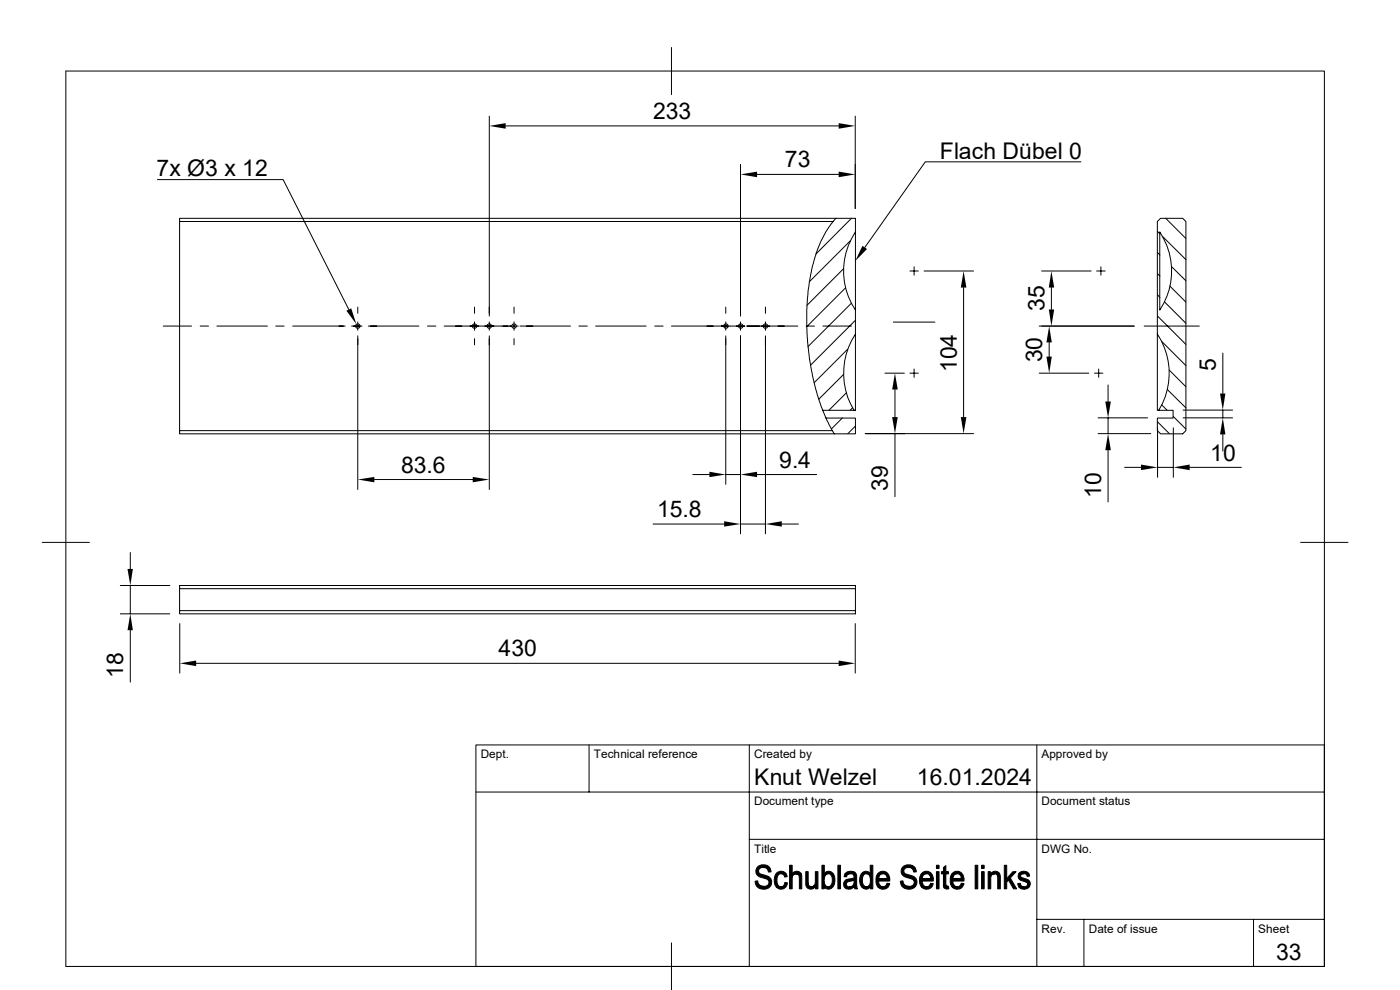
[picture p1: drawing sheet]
<svg xmlns="http://www.w3.org/2000/svg" width="297mm" height="210mm" viewBox="0 0 297 210" stroke-linecap="round" stroke-linejoin="round" font-family="sans-serif">
<g fill="none" stroke="#000" stroke-width=".21">
<path d="M14 15.1h267v189.9h-267zM142.5 10.1v10M33.4 38.1h26.7l13.9 27.6M103.8 24.6v42.5M107.3 26.7h70.6M157.1 34.9v32.2M160.6 37h17.3M181.4 24.6v19.6M229.3 34.3h-33l-12.8 18.2M176.7 47h-138.6v44.4M176.7 47l-1.4 2.1-.9 1.6a40.4 40.4 0 0 0-3.2 18l.1 3.8 .4 3.7 1.1 5.5 1.5 4.7 1.1 2.8 1.2 2.2M177.3 46.3h-139.2v.7"/>
<path d="M177.3 46.3l-.6 .7M177.3 46.3h4.2v40.7h-7M178.9 57l-7.7 7.8M180.4 51.1l-8.7 8.7M180.6 46.3l-7.5 7.6M181.5 49.2a14.9 14.9 0 0 0 0 16.6M193 57.5h1.8M193.9 56.6v1.8M196 57.5h10.5M221 57.5h10.5M232.7 57.5h1.8M233.6 56.6v1.8"/>
<path d="M245.6 58.1l.5 .5M245.6 53.6l.5 .5M245.6 49.1l.5 .5M246 49.2a14.9 14.9 0 0 1 0 16.6zM246.7 50.2l4.9 4.9M247.3 46.3l4.3 4.3M248.5 56.6l3.1 3M34.6 69.2h6M42.5 69.2h1.7M46 69.2h10.7M58.5 69.2h1.8M62.1 69.2h11.1"/>
<path d="M74.6 69.2h2.2M75.9 71.2v32.6M75.9 65.2v1.3M75.9 68.3v1.8M78.1 69.2h10.8M90.7 69.2h1.8M94.2 69.2h10.7M100.7 65.2v1.3M100.7 68.3v1.8M100.7 71.8v1.4M103.8 71.2v32.6M103.8 68.3v1.8"/>
<path d="M105 69.2h1.4M106.5 69.2h3.4M109.1 65.2v1.3M109.1 68.3v1.8M109.1 71.8v1.4M110.3 69.2h10.7M122.8 69.2h1.8M126.4 69.2h10.7M138.9 69.2h1.8M142.5 69.2h12.4M154 71.2v31.5M154 65.2v1.3"/>
<path d="M154 68.3v1.8M154.9 69.2h3.1M157.1 71.2v42M157.1 68.3v1.8M158.4 69.2h10.8M162.4 71.2v42M162.4 65.2v1.3M162.4 68.3v1.8M171 69.2h1.8M174.6 69.2h6M178.9 79.5l-5.2 5.2M179.4 61.1l-8.2 8.2"/>
<path d="M179.8 74.1l-7.1 7.1M180.6 64.3l-9.2 9.2M181.4 68l-9.4 9.5M181.5 70.9a15.1 15.1 0 0 0-.3 16.1M187.7 79.2h4.2M189.5 68.3h8.8M193 79.2h1.8M193.9 78.3v1.8M204.4 61v27.5M220.5 69.2h20.1M220.5 79.2h10.5M222.6 72.6v3"/>
<path d="M223.1 61v4.7M232.2 79.2h1.8M233.1 78.3v1.8M242.7 69.2h11.7M245.5 70.9v-23.9l.7-.7h4.7l.7 .7v44.4l-.7 .6h-4.7l-.7-.6v-2.7h3.4v-1.7h-3.1M245.5 70.9a14.9 14.9 0 0 1 .3 16.1M245.5 70.9v16.1h.3M245.6 67.1l6 6M245.6 62.6l.5 .5M246.5 72.5l5.1 5.1M247.1 64.1l4.5 4.5M248.1 78.5l3.5 3.5"/>
<path d="M248.2 60.7l3.4 3.4M259.4 74.9v8.6M175.2 88.7h6.3v3.3h-4.5M176.6 91.4h-138.5v.6h138.9M176.6 91.4l.4 .6M178.7 88.6l-2.3 2.4M179.5 83.4l-3.6 3.6M180.9 86.5l-.5 .5M181.4 90.4l-1.5 1.6M183.6 92h22.9M189.9 82.6v5.9M189.9 92v13.4"/>
<path d="M233 88.6h10.5M233 92h11.1M235.1 81.7v3.5M235.1 88.6v3.4M235.1 95.5v11M238.6 99.1h3.5M245.6 89.5l2.5 2.5M245.6 90.8v10.5M245.6 99.1h3.3M246.5 85.9l1.1 1.1M247.6 82.6l4 3.9M248.9 88.3l2.7 2.7"/>
<path d="M248.9 90.8v10.5M251 88.6h10.5M251 87h10.5M252.4 99.1h11M259.4 87v1.6M259.4 92.2v3.5M9 115.1h10M27.6 117.2v3.5M79.4 101.7h20.9M138.6 111.2h15M147 100.7h3.5M154 100.7h3.1"/>
<path d="M157.1 111.2h5.3M160.6 100.7h12.7M165.9 111.2h3.5M275.9 115.1h10.1M25.5 124.2h10.5M25.5 130.2h10.5M27.6 124.2v6M27.6 133.7v11M38.1 124.9v-.7h143.4v6h-143.4v-.7h143.4M38.1 132.3v10.5M181.4 132.3v10.5M181.5 124.9h-143.4v4.6"/>
<path d="M41.6 140.7h136.3M125 158v10M159 158v47M220 158v47M101 168h180M159 178.1h122M220 195h61M230 195v10M265.9 195v10M142.5 200v10M281 205v-47h-180v47"/>
<circle cx="75.9" cy="69.2" r=".47"/>
<circle cx="100.7" cy="69.2" r=".47"/>
<circle cx="103.8" cy="69.2" r=".47"/>
<circle cx="109" cy="69.2" r=".47"/>
<circle cx="154" cy="69.2" r=".47"/>
<circle cx="157.1" cy="69.2" r=".47"/>
<circle cx="162.4" cy="69.2" r=".47"/>
</g>
<g fill="#000" stroke="#000" stroke-width=".21">
<path d="M160.2 186.9h.5a1.23 1.23 0 0 0 1.4 1.1h-1.5z" fill-rule="evenodd"/>
<path d="M160.6 184a1.89 1.89 0 0 1 2.7 0h-1.4a.78 .78 0 0 0-1 .7 .78 .78 0 0 0 .9 .8 1.74 1.74 0 0 1 1.9 1.8 1.81 1.81 0 0 1-3.1 .7h1.5a.86 .86 0 0 0 1-.7 .86 .86 0 0 0-.8-.9 1.81 1.81 0 0 1-1.9-1.7z" fill-rule="evenodd"/>
<path d="M161.9 184h1.4l.3 1h-.6l-.3-.7z" fill-rule="evenodd"/>
<path d="M164.9 185.1a1.34 1.34 0 0 1 1.9 .2h-1.1a1.41 1.41 0 0 0-.8 2l.2 .6 .6 .2h-1a2.47 2.47 0 0 1 .2-3z" fill-rule="evenodd"/>
<path d="M164.7 188.1l1.4-.1 .2-.2 .2-.6 .5 .1a1.34 1.34 0 0 1-.8 1.2 1.34 1.34 0 0 1-1.5-.4z" fill-rule="evenodd"/>
<path d="M165.7 185.3h1.1l.2 .7-.5 .1-.3-.6z" fill-rule="evenodd"/>
<path d="M167.5 183.6h.6v1.7l1.9 .1h-1.2l-.6 .4-.1 2.8h-.6z" fill-rule="evenodd"/>
<path d="M168.2 185.1a1.12 1.12 0 0 1 1.8 .3l-1.9-.1z" fill-rule="evenodd"/>
<path d="M168.9 185.4h1.1l.1 3.2h-.5l-.1-2.5a.6 .6 0 0 0-.6-.7z" fill-rule="evenodd"/>
<path d="M170.9 184.9h.5l.1 2.7a.58 .58 0 0 0 .6 .5h.9a1.14 1.14 0 0 1-1.5 .4 1.14 1.14 0 0 1-.6-1.3z" fill-rule="evenodd"/>
<path d="M172.1 188.1l.9-.1v.1z" fill-rule="evenodd"/>
<path d="M173 184.9h.5v3.7h-.5v-.6h-.4l.4-.8z" fill-rule="evenodd"/>
<path d="M174.4 183.6h.5v1.7h.8a1.62 1.62 0 0 0-.6 2.4l.3 .4h-.5v.5h-.5z" fill-rule="evenodd"/>
<path d="M174.9 188.1h.8l-.8 .1z" fill-rule="evenodd"/>
<path d="M175 185.2a1.29 1.29 0 0 1 1.4-.2 1.29 1.29 0 0 1 .7 1.4 1.75 1.75 0 0 1-1.5 2.2l-.7-.4 .8-.1a1.48 1.48 0 0 0 .8-2.1l-.4-.6-1.2-.1z" fill-rule="evenodd"/>
<path d="M177.8 183.6h.5v5h-.5z" fill-rule="evenodd"/>
<path d="M179.3 185.3h1.1l-.5 .2-.3 .5h-.5z" fill-rule="evenodd"/>
<path d="M179.2 186.9l.3-.2h1.7l-.8 .2a.61 .61 0 0 0-.8 .5 .61 .61 0 0 0 .6 .7l.9 .1a1.17 1.17 0 0 1-1.5 .4 1.17 1.17 0 0 1-.5-1.5z" fill-rule="evenodd"/>
<path d="M179.4 185.3a1.45 1.45 0 0 1 2.3 .3v2.3l.2 .7h-.5l-.2-.5h-.6l.5-.5 .1-.9h-1.7l1.1-.3a.52 .52 0 0 0 .6-.5 .52 .52 0 0 0-.6-.5l-1.3-.1z" fill-rule="evenodd"/>
<path d="M180.2 188.1h1z" fill-rule="evenodd"/>
<path d="M183 185.1a1.07 1.07 0 0 1 1.6 .2h-.8a1.57 1.57 0 0 0-.7 2.3l.4 .4 .3 .1h-1a2.48 2.48 0 0 1 .2-3z" fill-rule="evenodd"/>
<path d="M182.8 188.1h1.9a1.08 1.08 0 0 1-1.9 0z" fill-rule="evenodd"/>
<path d="M184.6 183.6h.6v5h-.5v-.5h-.7a1.81 1.81 0 0 0 .4-2.4l-.6-.4h.8z" fill-rule="evenodd"/>
<path d="M186.2 185.3h1.1l-.7 .4-.2 .7h2.4v.5h-2.4l.2 .9 .8 .3h-1.2a2.75 2.75 0 0 1 0-2.8z" fill-rule="evenodd"/>
<path d="M186.4 185.2a1.45 1.45 0 0 1 1.6-.2 1.45 1.45 0 0 1 .8 1.4h-2.4h1.8l-.4-.9-.4-.2h-1.2z" fill-rule="evenodd"/>
<path d="M186.2 188.1h1.4l.3-.1 .3-.6 .6 .1a1.47 1.47 0 0 1-1.1 1.1 1.47 1.47 0 0 1-1.5-.5z" fill-rule="evenodd"/>
<path d="M191 186.9h.6a1.23 1.23 0 0 0 1.3 1.1h-1.5z" fill-rule="evenodd"/>
<path d="M191.4 184a1.89 1.89 0 0 1 2.7 0h-1.4a.79 .79 0 0 0-1 .7 .79 .79 0 0 0 1 .8 1.74 1.74 0 0 1 1.8 1.8 1.84 1.84 0 0 1-3.1 .7h1.5a.86 .86 0 0 0 1.1-.7 .86 .86 0 0 0-.9-.9 1.81 1.81 0 0 1-1.9-1.7z" fill-rule="evenodd"/>
<path d="M192.7 184h1.4l.3 1h-.6l-.3-.7z" fill-rule="evenodd"/>
<path d="M195.5 185.4l1.1-.1-.7 .3-.2 .8h2.3v.5h-2.4l.3 .9 .7 .3h-1.1a2.55 2.55 0 0 1 0-2.7z" fill-rule="evenodd"/>
<path d="M195.5 185.3a1.42 1.42 0 0 1 1.6-.3 1.42 1.42 0 0 1 .9 1.4h-2.3h1.7l-.1-.7-.4-.3z" fill-rule="evenodd"/>
<path d="M195.5 188.1h1.3l.4-.2 .2-.5 .6 .1a1.42 1.42 0 0 1-1 1.1 1.42 1.42 0 0 1-1.5-.5z" fill-rule="evenodd"/>
<path d="M198.7 184.9h.5v3.7h-.5z" fill-rule="evenodd"/>
<path d="M198.7 183.6h.5v.6h-.5z" fill-rule="evenodd"/>
<path d="M200.2 184l.5-.4v1.3h.5v.5h-.5v2.4l.3 .2h-.8v-2.6h-.5v-.5h.5z" fill-rule="evenodd"/>
<path d="M200.2 188h1l.1 .6h-.7l-.4-.3z" fill-rule="evenodd"/>
<path d="M202 185.3h1.1l-.7 .4-.3 .7h2.4v.5h-2.4l.3 .9 .7 .3h-1.1a2.75 2.75 0 0 1 0-2.8z" fill-rule="evenodd"/>
<path d="M202.1 185.2a1.45 1.45 0 0 1 1.6-.2 1.45 1.45 0 0 1 .8 1.4h-2.4h1.9l-.1-.3a.79 .79 0 0 0-.8-.8h-1.1z" fill-rule="evenodd"/>
<path d="M202 188.1h1.3l.3-.1 .3-.6 .6 .1a1.47 1.47 0 0 1-1 1.1 1.47 1.47 0 0 1-1.5-.5z" fill-rule="evenodd"/>
<path d="M206.9 183.6h.5v5h-.5z" fill-rule="evenodd"/>
<path d="M208.2 184.9h.6v3.7h-.6z" fill-rule="evenodd"/>
<path d="M208.2 183.6h.6v.6h-.6z" fill-rule="evenodd"/>
<path d="M209.6 184.9h.5v.5l.6 .1-.3 .2-.2 .4v2.5h-.6z" fill-rule="evenodd"/>
<path d="M210.1 185.4h.9z" fill-rule="evenodd"/>
<path d="M210.4 185.1a1.14 1.14 0 0 1 1.3-.1 1.14 1.14 0 0 1 .5 1.3v2.3h-.5l-.1-2.7a.51 .51 0 0 0-.6-.5l-.8-.1z" fill-rule="evenodd"/>
<path d="M213.1 183.6h.5v2.8l.4 .3-.4 .4v1.5h-.5z" fill-rule="evenodd"/>
<path d="M214.9 184.9h.7l-1.3 1.4 1.4 2.3h-.7l-1-1.9-.4-.3z" fill-rule="evenodd"/>
<path d="M216.2 185.3h1a.49 .49 0 0 0-.7 .4 .49 .49 0 0 0 .6 .6 1.46 1.46 0 0 1 1.5 1.2 1.38 1.38 0 0 1-1 1.1 1.38 1.38 0 0 1-1.4-.4l1.1-.1a.57 .57 0 0 0 .7-.4 .57 .57 0 0 0-.6-.7 1.31 1.31 0 0 1-1.4-1.4z" fill-rule="evenodd"/>
<path d="M215.9 187.5l.6-.1a.79 .79 0 0 0 .8 .7l-1.1 .1z" fill-rule="evenodd"/>
<path d="M216.3 185.1a1.3 1.3 0 0 1 2.1 .7l-.5 .1a.66 .66 0 0 0-.7-.6h-1z" fill-rule="evenodd"/>
</g>
<g fill="#000">
<path d="M103.8 26.7l3.5-.6v1.2zM157.1 37l3.5-.6v1.2zM177.9 36.4l3.5 .6-3.5 .6zM177.9 26.1l3.5 .6-3.5 .6zM183 52.2l.9 .6-2.5 2.6zM73.5 65.9l1-.5 1.1 3.4zM204.4 57.5l.6 3.5h-1.2zM222 75.6h1.1l-.5 3.6zM222.6 69.2l.5 3.4h-1.1zM223.1 57.5l.5 3.5h-1.1zM222.5 65.7h1.1l-.5 3.5zM189.9 79.2l.6 3.4h-1.2z"/>
<path d="M189.3 88.5h1.2l-.6 3.5zM203.8 88.5h1.2l-.6 3.5zM234.5 85.2h1.2l-.6 3.4zM235.1 92l.6 3.5h-1.2zM242.1 98.6l3.5 .5-3.5 .6zM248.9 99.1l3.5-.5v1.1zM259.4 88.6l.6 3.6h-1.2zM258.8 83.5h1.2l-.6 3.5zM75.9 101.7l3.5-.5v1.1zM100.3 101.2l3.5 .5-3.5 .6zM150.5 100.1l3.5 .6-3.5 .5zM153.6 110.6l3.5 .6-3.5 .5z"/>
<path d="M157.1 100.7l3.5-.6v1.1zM162.4 111.2l3.5-.6v1.1zM27.1 120.7h1.1l-.6 3.5zM27.6 130.2l.6 3.5h-1.1zM38.1 140.7l3.5-.6v1.2zM177.9 140.1l3.5 .6-3.5 .6z"/>
</g>
<g font-size="4.9">
<text x="138.6" y="25.3">233</text>
<text x="166.5" y="35.5">73</text>
<text x="199.4" y="33.7">Flach Dübel 0</text>
<text x="33.2" y="37.4">7x Ø3 x 12</text>
<text x="221.6" y="66" transform="rotate(-90 221.6 66)">35</text>
<text x="221.1" y="76.9" transform="rotate(-90 221.1 76.9)">30</text>
<text x="203" y="79" transform="rotate(-90 203 79)">104</text>
<text x="257.9" y="78.8" transform="rotate(-90 257.9 78.8)">5</text>
<text x="85.1" y="100.3">83.6</text>
<text x="165.3" y="99.2">9.4</text>
<text x="256.8" y="97.7">10</text>
<text x="188.4" y="104.1" transform="rotate(-90 188.4 104.1)">39</text>
<text x="233.6" y="105.6" transform="rotate(-90 233.6 105.6)">10</text>
<text x="139.4" y="109.7">15.8</text>
<text x="26.2" y="143.8" transform="rotate(-90 26.2 143.8)">18</text>
<text x="105.8" y="139.2">430</text>
<text x="160" y="166.5">Knut Welzel</text>
<text x="194.5" y="166.5">16.01.2024</text>
<text x="270.7" y="203.7">33</text>
</g>
<g font-size="2.5">
<text x="102" y="160.8">Dept.</text>
<text x="126" y="160.8">Technical reference</text>
<text x="160" y="160.8">Created by</text>
<text x="220.9" y="160.8">Approved by</text>
<text x="160" y="170.9">Document type</text>
<text x="220.9" y="170.9">Document status</text>
<text x="160" y="180.8">Title</text>
<text x="220.9" y="180.8">DWG No.</text>
<text x="220.9" y="197.8">Rev.</text>
<text x="231" y="197.8">Date of issue</text>
<text x="266.9" y="197.8">Sheet</text>
</g>
</svg>
